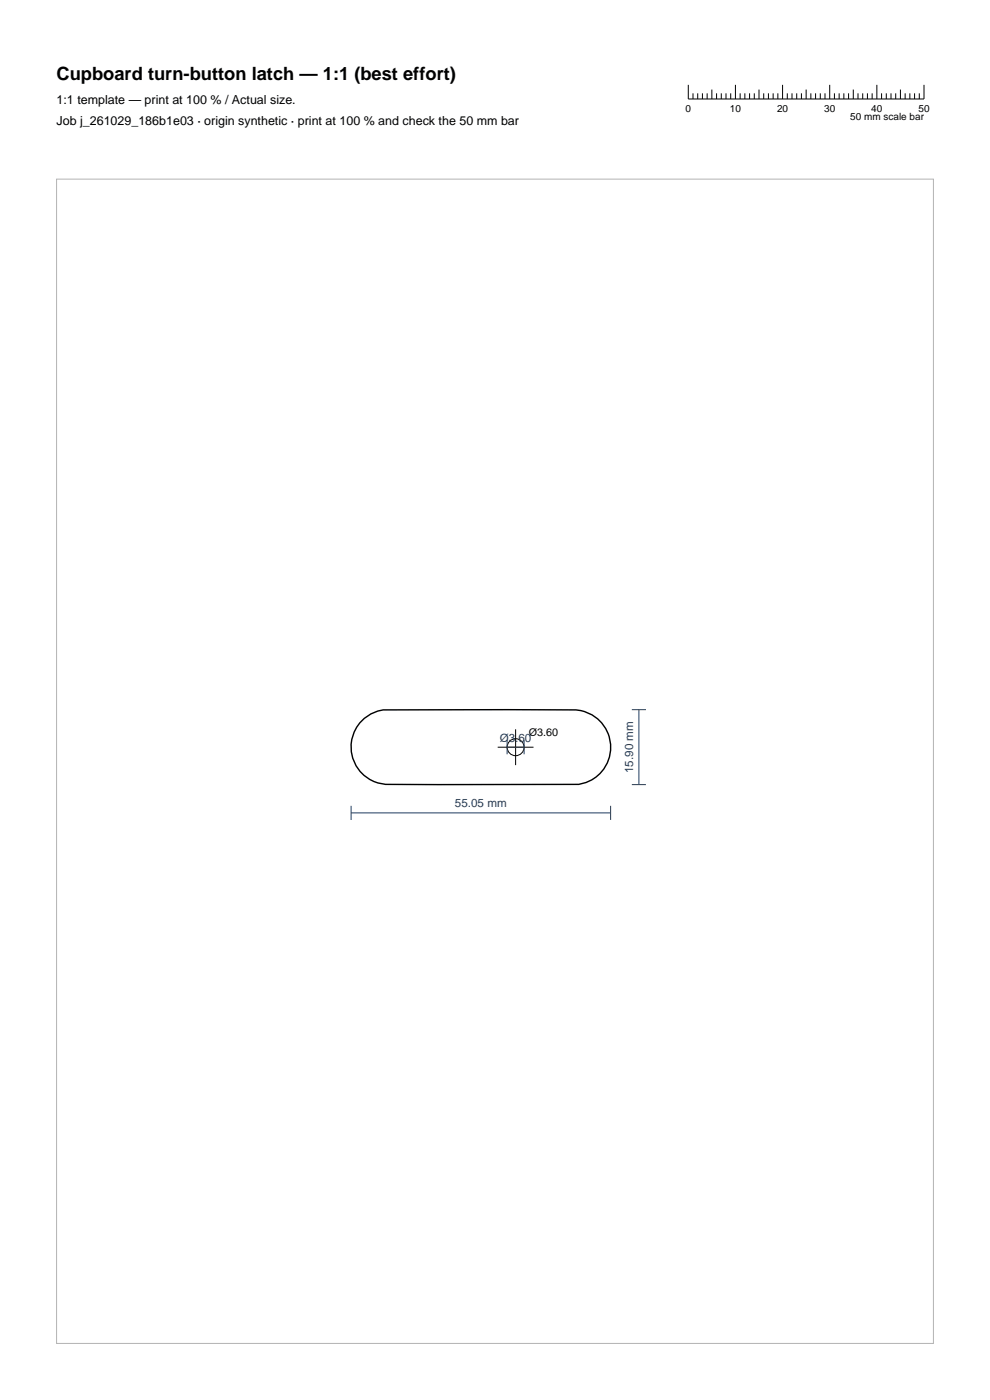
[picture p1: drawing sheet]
<svg xmlns="http://www.w3.org/2000/svg" width="210mm" height="297mm" viewBox="0 0 210 297" stroke-linecap="round" stroke-linejoin="round" font-family="sans-serif">
<g fill="none" stroke="#000" stroke-width=".21">
<path d="M146 18v3h50v-3M147 19.8v1.2M148 19.8v1.2M149 19.8v1.2M150 19.8v1.2M151 19v2M152 19.8v1.2M153 19.8v1.2M154 19.8v1.2M155 19.8v1.2M156 18v3M157 19.8v1.2"/>
<path d="M158 19.8v1.2M159 19.8v1.2M160 19.8v1.2M161 19v2M162 19.8v1.2M163 19.8v1.2M164 19.8v1.2M165 19.8v1.2M166 18v3M167 19.8v1.2M168 19.8v1.2M169 19.8v1.2"/>
<path d="M170 19.8v1.2M171 19v2M172 19.8v1.2M173 19.8v1.2M174 19.8v1.2M175 19.8v1.2M176 18v3M177 19.8v1.2M178 19.8v1.2M179 19.8v1.2M180 19.8v1.2M181 19v2"/>
<path d="M182 19.8v1.2M183 19.8v1.2M184 19.8v1.2M185 19.8v1.2M186 18v3M187 19.8v1.2M188 19.8v1.2M189 19.8v1.2M190 19.8v1.2M191 19v2M192 19.8v1.2M193 19.8v1.2"/>
<path d="M194 19.8v1.2M195 19.8v1.2M105.6 158.5h7.6M109.4 154.7v7.6"/>
<circle cx="109.4" cy="158.5" r="1.8"/>
</g>
<path d="M76.3 153.3a8 8 0 0 1 5-2.7h40.9a8 8 0 0 1 7.3 7.6 8 8 0 0 1-6.7 8.2h-41a8 8 0 0 1-5.5-13.1z" fill="none" stroke="#000" stroke-width=".3"/>
<path d="M107.6 158.5h3.6M107.6 157v3M111.2 157v3M134 150.5h3M135.5 150.5v16M74.5 172.5h55M74.5 170.9v3.1M129.5 170.9v3.1M134 166.5h3" fill="none" stroke="#1f3b5e" stroke-width=".21"/>
<path d="M12 38h186v247h-186z" fill="none" stroke="#b3b3b3" stroke-width=".21"/>
<text font-size="3.9" x="12" y="17">Cupboard turn-button latch — 1:1 (best effort)</text>
<g font-size="2.6">
<text x="12" y="22">1:1 template — print at 100 % / Actual size.</text>
<text x="12" y="26.5">Job j_261029_186b1e03 · origin synthetic · print at 100 % and check the 50 mm bar</text>
</g>
<g font-size="2.5" fill="#1f3b5e">
<text x="106" y="157.3">Ø3.60</text>
<text x="134.3" y="164" transform="rotate(-90 134.3 164)">15.90 mm</text>
<text x="96.5" y="171.3">55.05 mm</text>
</g>
<text font-size="2.3" x="112.2" y="156.2">Ø3.60</text>
<g font-size="2.1">
<text x="145.4" y="23.8">0</text>
<text x="154.8" y="23.8">10</text>
<text x="164.8" y="23.8">20</text>
<text x="174.8" y="23.8">30</text>
<text x="184.8" y="23.8">40</text>
<text x="194.8" y="23.8">50</text>
<text x="180.4" y="25.5">50 mm scale bar</text>
</g>
</svg>
